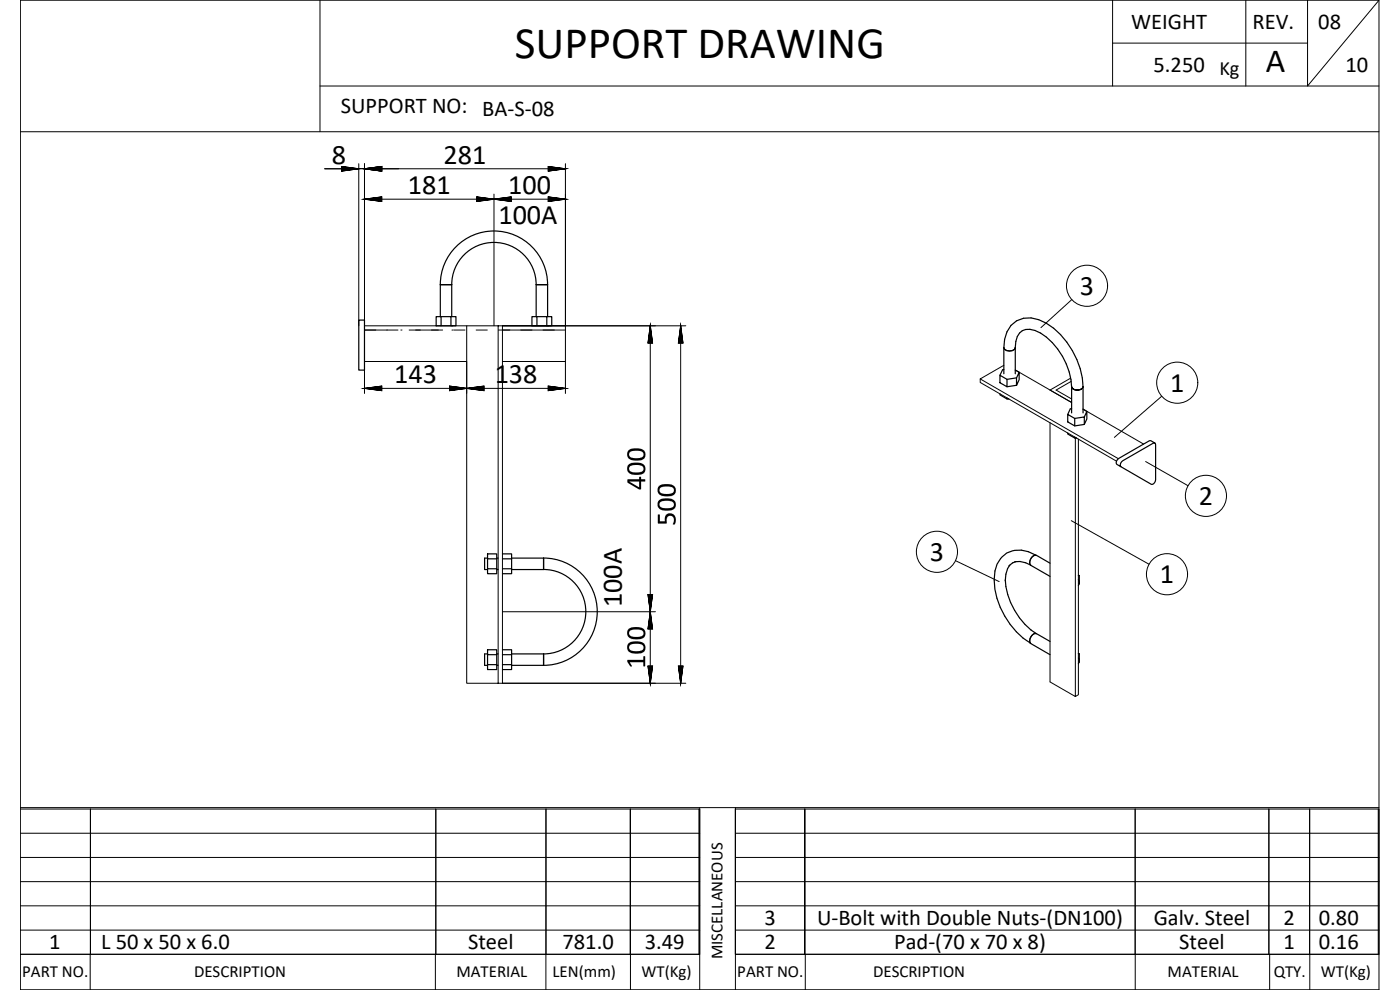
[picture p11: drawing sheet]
<svg xmlns="http://www.w3.org/2000/svg" width="420mm" height="297mm" viewBox="0 0 420 297" stroke-linecap="round" stroke-linejoin="round" font-family="sans-serif">
<g fill="none" stroke="#000" stroke-width=".36">
<path d="M107.7 96h1.7v15h-1.7zM130.9 95h1.5v2.8h-1.5zM132.1 85.4a16.1 16.1 0 0 1 16.1-16.1 16.1 16.1 0 0 1 16.1 16.1M132.1 85.4h3.5M132.1 85.4v9.6M132.4 95h2.9v2.8h-2.9M135.3 95h1.5v2.8h-1.5M135.6 85.4a12.7 12.7 0 0 1 12.6-12.7 12.7 12.7 0 0 1 12.7 12.7M135.6 85.4v9.6M159.6 95h1.5v2.8h-1.5zM160.9 85.4h3.4M160.9 85.4v9.6"/>
<path d="M161.1 95h3v2.8h-3M164.1 95h1.5v2.8h-1.5M164.3 85.4v9.6M300.1 112.6l2.1 1.2v2.2l-2.1-1.2zM300.1 118.2v.3l2.1 1.2v-.3M301.3 104.3a1.97 1.97 0 0 0 3.4 0M301.3 104.3a8.9 8.9 0 0 1 3.8-8 8.8 8.8 0 0 1 8.9 .7 24.2 24.2 0 0 1 11 19.1M301.3 110.9h-.4l-.8 1.7M301.3 104.3v7.8M302.4 119.7h.4M302.6 119.6l-.4 .1M304.7 104.3a4.9 4.9 0 0 1 3.1-5.4 8.1 8.1 0 0 1 6.2 2.3 21.2 21.2 0 0 1 7.6 14.9"/>
<path d="M304.7 104.3v7.8M304.7 111l1.2 .7M305.1 115.6l-2.9 .4M305.1 113.4l-2.9 .4M305.9 111.7v2.2l-.8 1.7v-2.2zM321.6 116.1a1.97 1.97 0 0 0 3.4 0 1.97 1.97 0 0 1-3.4 0zM321.6 116.1v7.8M325 116v.1M325 116.1v7.8M320.4 129.9v.3l2.1 1.2v-.3M320.4 124.3l2.1 1.2v2.3l-2.1-1.2zM321.6 122.6l-.4 .1-.8 1.6"/>
<path d="M322.5 125.5l2.9-.4v2.2l-2.9 .5M322.8 131.4l.3 .1M323 131.4h-.5M325 122.8l1.2 .7M325.4 125.1l.8-1.6v2.2l-.8 1.6M335.4 137.8l9.4-5.5 .6-.1 1.2 .7-.5 .1-9.1 5.2a1.33 1.33 0 0 0-.6 1.8l-1.2-.7a1.08 1.08 0 0 1 .2-1.5zM346.6 132.9l.2 .5v10.5a1.36 1.36 0 0 1-1.3 1.4l-9.1-5.3M146.3 166.2h2.8v1.5h-2.8zM146.3 167.7v3h2.8v-3M146.3 170.7v1.4h2.8v-1.4M146.3 167.5h-.9v3.4h.9M149.1 170.9h.4"/>
<path d="M149.1 167.5h.4M150.8 166.2h2.7v1.5h-2.7M153.5 167.7v3h-2.7M153.5 170.7v1.4h-2.7M153.5 167.5h9.6M163.1 167.5v3.4h-9.6M163.1 167.4a16.1 16.1 0 0 1 16.1 16.1 16.1 16.1 0 0 1-16.1 16.1M163.1 170.9a12.7 12.7 0 0 1 12.7 12.6 12.7 12.7 0 0 1-12.7 12.7M301.7 174a21.2 21.2 0 0 0 9.3 16.1M303 169.6l-.6 1-.5 1.7-.2 2M304.5 168.5h1.6l1.7 .4 1.5 .7M304.9 168.5l-1 .4-1.1 .9"/>
<path d="M309.1 168.6v.4M309.1 169.3l.2 .2M309.3 167.7l-.2 .6M309.8 167l-.4 .5M310.4 166.7l-.4 .2M310.6 166.6h.3M310.8 166.5a7.8 7.8 0 0 0-10.5 1.1 11.4 11.4 0 0 0-1.7 9.2 24.4 24.4 0 0 0 10.6 16.1M315.1 169l-4-2.4a1.99 1.99 0 0 0-1.7 3l5.7 3.3M323.6 173.9l.3 .4-.3 1.4M323.6 172.6l.3 .1h-.3M323.9 172.7l-.1 2.6M146.3 195h2.8v1.4h-2.8z"/>
<path d="M146.3 196.4v3h2.8v-3M146.3 199.4v1.5h2.8v-1.5M146.3 196.2h-.9v3.4h.9M149.1 199.6h.4M149.1 196.2h.4M150.8 195h2.7v1.4h-2.7M153.5 196.4v3h-2.7M153.5 199.4v1.5h-2.7M153.5 199.6h9.6M153.5 196.2h9.6M163.1 196.2v3.4M309.1 192v.5"/>
<path d="M309.1 192.7l.1 .2M309.2 192.9l.1 .1M309.3 191.2l-.2 .6M309.8 190.5l-.4 .5M310.4 190.1l-.4 .3M310.6 190.1h.3M315.1 192.5l-4-2.4a1.97 1.97 0 0 0-1.7 3l5.7 3.3M323.6 197.4l.3 .4-.3 1.4M323.6 196l.3 .2h-.3M323.9 196.2l-.1 2.5"/>
</g>
<g fill="#000">
<circle cx="135.6" cy="97.8" r=".18"/>
<circle cx="164.3" cy="97.8" r=".18"/>
</g>
<g fill="none" stroke="#000" stroke-width=".3">
<path d="M96 .1v39.4M333.9 12.9h58.5M333.9 .1v25.7M373.9 .1v25.7M392.4 .1v25.7l21.5-25.7h-407.8v296.9h407.8M413.9 .1v296.9M6.1 39.5h407.8M96 25.8h317.9M97.4 50.6h72.3M107.7 49.1v48.7M109.4 49.1v48.7h30.7M109.4 59.8h60.3"/>
<path d="M148.3 58.2v39.6M169.7 49.1v48.7M109.4 99h10M120.3 99h.3M122.8 99h10M135.6 99h.4M136.2 99h3.4M142.9 99h3.3M149.5 97.8h-9.4v107.2h10.7v-107.2h-1.3v107.2M149.6 99h20.1M195.2 97.8v107.2M204.3 97.8v107.2"/>
<path d="M205.8 97.8h-55h18.9v10.7h-18.9M321.7 89.9l-9.3 8.4M109.4 118.1v-9.6h30.7v9.6M109.4 116.5h60.3M169.7 108.5v9.6M294.2 113.7v1.1l40.9 23.6M301.3 109.6l-7.1 4.1 41.4 23.9M304.7 111l16.9 9.8-6.5-3.8 6.2-3.5M321.5 114.4l-4.6 2.6 4.7 2.7M348.7 118.9l-14.3 12.3M315.1 126.8v77.8l7.6 4.4v-77.6M323.6 131.7v76.8l-.9 .5"/>
<path d="M325 122.8l18.2 10.4M343.8 138.5l12.8 7.2M321.5 156.2l23.3 13.1M286.7 168.2l13.2 6.3M150.8 183.5h45.9M150.8 205h55M6.1 242.7h203.9v43.6h-203.9h203.9M6.1 257.3h203.9M6.1 250h203.9M6.1 242.3h407.8M27.1 242.7v43.6v-43.6M130.8 242.7v43.6"/>
<path d="M163.9 242.7l-.1 54.3M189.2 242.7v43.6v-43.6M209.8 242.7v43.6M210 242.3v54.7M220.7 242.7h193.2v43.6h-193.2zM220.7 257.3h193.2M220.7 250h193.2M220.7 242.3v54.7M241.5 242.7v43.6v-43.6M340.7 242.7v54.3M380.8 242.7v43.6M393 242.7l.1 54.3"/>
<path d="M413.6 242.7v43.6M6.1 279.1h203.9M6.1 271.8h203.9M6.1 264.5h203.9M220.7 279.1h193.2M220.7 271.8h193.2M220.7 264.5h193.2M6.1 297h407.8M27.1 286.3v10.7M130.7 286.3v10.7M189.2 286.3v10.7M220.7 286.3h193.2"/>
<path d="M241.7 286.3v10.7M381 286.3v10.7"/>
<circle cx="326.2" cy="85.7" r="6.2"/>
<circle cx="353.3" cy="114.8" r="6.2"/>
<circle cx="361.9" cy="148.8" r="6.2"/>
<circle cx="281.2" cy="165.6" r="6.2"/>
<circle cx="350.2" cy="172.3" r="6.2"/>
</g>
<text font-size="13.5" x="154.5" y="17.3">SUPPORT DRAWING</text>
<g font-size="10.3">
<text x="193.6" y="147.1" transform="rotate(-90 193.6 147.1)">400</text>
<text x="202.8" y="157.8" transform="rotate(-90 202.8 157.8)">500</text>
<text x="193.6" y="200.7" transform="rotate(-90 193.6 200.7)">100</text>
</g>
<text font-size="10.1" x="379.9" y="21.7">A</text>
<g font-size="8.5">
<text x="99.6" y="49.1">8</text>
<text x="133.1" y="49.1">281</text>
<text x="122.4" y="58.2">181</text>
<text x="152.5" y="58.2">100</text>
<text x="149.6" y="67.3">100A</text>
<text x="324.1" y="88.4">3</text>
<text x="118.3" y="115">143</text>
<text x="148.5" y="115">138</text>
<text x="351.2" y="117.5">1</text>
<text x="359.8" y="151.5">2</text>
<text x="279" y="168.3">3</text>
<text x="348.1" y="175">1</text>
<text x="186.6" y="182.2" transform="rotate(-90 186.6 182.2)">100A</text>
</g>
<g font-size="6.8">
<text x="339.5" y="8.7">WEIGHT</text>
<text x="375.9" y="8.8">REV.</text>
<text x="395.6" y="8.6">08</text>
<text x="346.2" y="21.5">5.250</text>
<text x="403.8" y="21.5">10</text>
<text x="102.3" y="33.9">SUPPORT NO: BA-S-08</text>
<text x="229.4" y="277.6">3</text>
<text x="245.2" y="277.6">U-Bolt with Double Nuts-(DN100)</text>
<text x="346.2" y="277.6">Galv. Steel</text>
<text x="385.2" y="277.6">2</text>
<text x="395.8" y="277.6">0.80</text>
<text x="14.8" y="284.8">1</text>
<text x="30.4" y="284.8">L 50 x 50 x 6.0</text>
<text x="140.5" y="284.8">Steel</text>
<text x="168.8" y="284.8">781.0</text>
<text x="193.5" y="284.8">3.49</text>
<text x="229.4" y="284.8">2</text>
<text x="268.3" y="284.8">Pad-(70 x 70 x 8)</text>
<text x="353.9" y="284.8">Steel</text>
<text x="385.2" y="284.8">1</text>
<text x="395.8" y="284.8">0.16</text>
</g>
<text font-size="6.1" x="366" y="22.6">Kg</text>
<g font-size="5.1">
<text x="216.8" y="287.9" transform="rotate(-90 216.8 287.9)">MISCELLANEOUS</text>
<text x="6.7" y="293.2">PART NO.</text>
<text x="58.2" y="293.2">DESCRIPTION</text>
<text x="137" y="293.2">MATERIAL</text>
<text x="165.8" y="293.2">LEN(mm)</text>
<text x="192.5" y="293.2">WT(Kg)</text>
<text x="221.3" y="293.2">PART NO.</text>
<text x="262" y="293.2">DESCRIPTION</text>
<text x="350.4" y="293.2">MATERIAL</text>
<text x="382.2" y="293.2">QTY.</text>
<text x="396.4" y="293.2">WT(Kg)</text>
</g>
<g font-size="4.4">
<text x="96.3" y="52.6">8</text>
<text x="108.3" y="52.6">281</text>
<text x="108.3" y="61.7">181</text>
<text x="147.1" y="61.7">100</text>
<text x="108.3" y="118.5">143</text>
<text x="139" y="118.5">138</text>
<text x="196.8" y="184.9" transform="rotate(-90 196.8 184.9)">400</text>
<text x="196.8" y="206.4" transform="rotate(-90 196.8 206.4)">100</text>
</g>
<text font-size="4" x="205.7" y="206.4" transform="rotate(-90 205.7 206.4)">500</text>
</svg>
